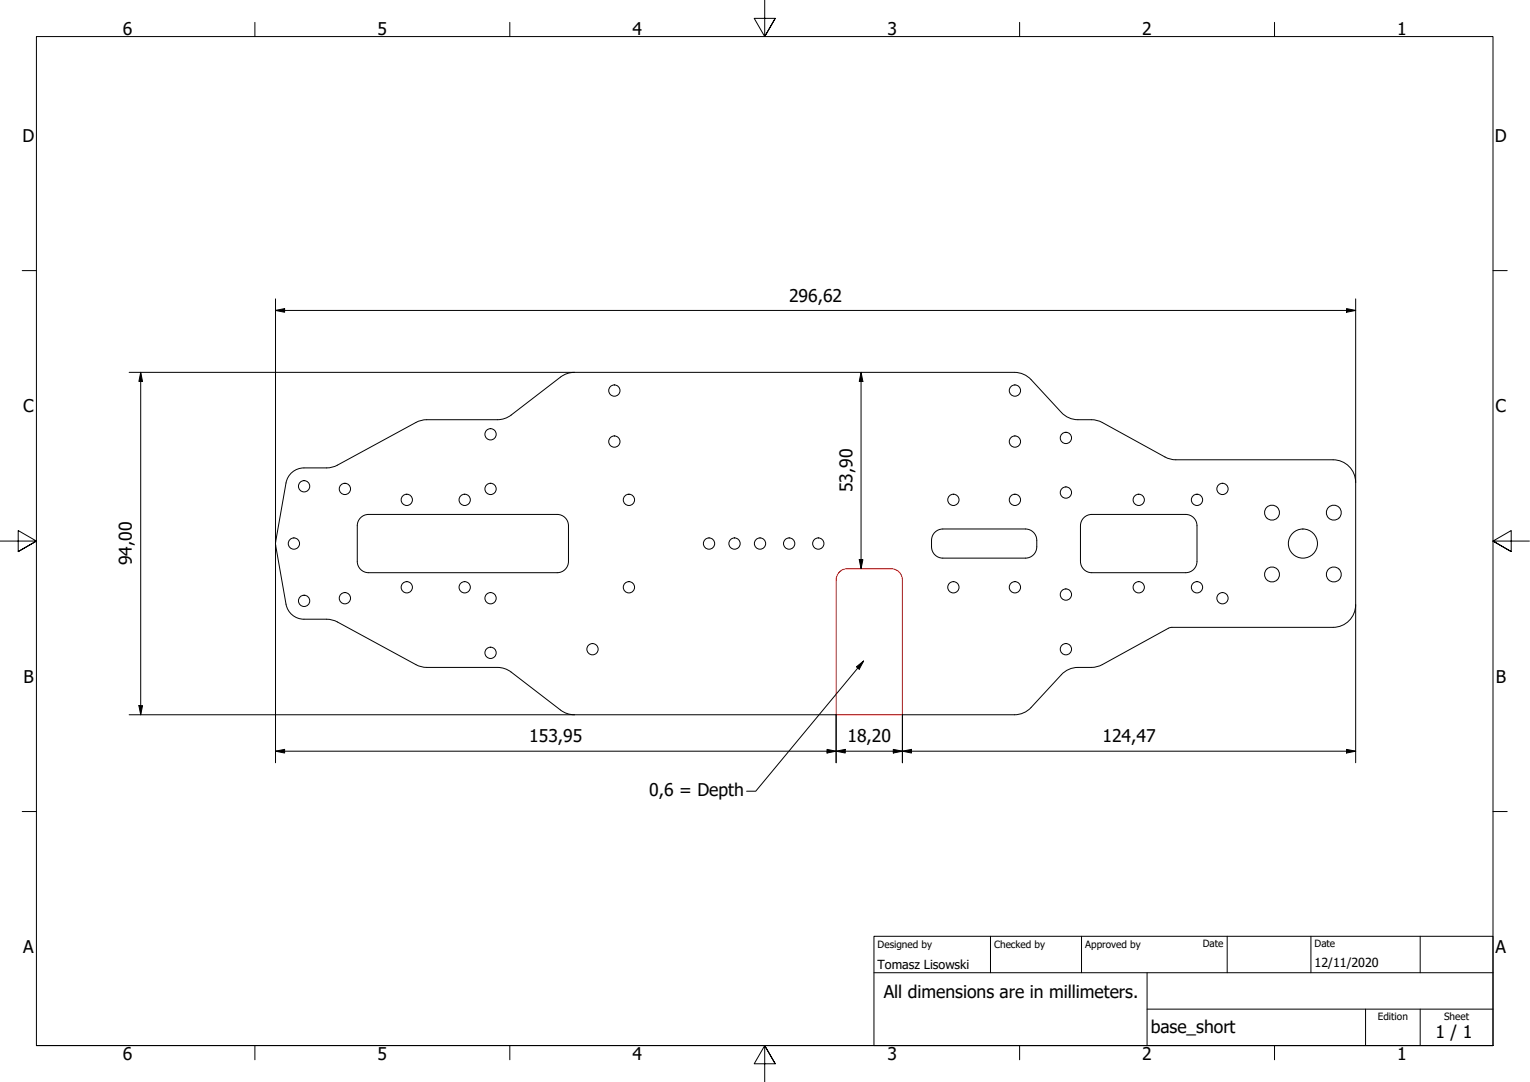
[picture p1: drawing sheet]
<svg xmlns="http://www.w3.org/2000/svg" width="420mm" height="297mm" viewBox="0 0 420 297" stroke-linecap="round" stroke-linejoin="round" font-family="sans-serif">
<!-- layer: Visible (ISO) -->
<path d="M230.3 157.3a3.1 3.1 0 0 1 2.4-1.2h12a3.1 3.1 0 0 1 3.1 3.1v37h-18.2v-37l.1-.7z" fill="none" stroke="#f00" stroke-width=".27"/>
<g fill="none" stroke="#000" stroke-width=".27">
<path d="M98.8 142.4a3.1 3.1 0 0 1 2.4-1.2h51.8a3.1 3.1 0 0 1 3.1 3.1v9.8a3.1 3.1 0 0 1-3.1 3.1h-51.8a3.1 3.1 0 0 1-3.1-3.1v-9.8l.1-.7zM256.5 146.4a3.1 3.1 0 0 1 2.4-1.2h22.7a3.1 3.1 0 0 1 3.1 3.1 4.3 4.3 0 0 1-1.2 4.2l-1.2 .6-.7 .1h-22.7a3.1 3.1 0 0 1-3.1-3.1 4.7 4.7 0 0 1 .7-3.7zM297.4 142.4a3.1 3.1 0 0 1 2.4-1.2h25.8a3.1 3.1 0 0 1 3.1 3.1v9.8a3.1 3.1 0 0 1-3.1 3.1h-25.8a3.1 3.1 0 0 1-3.1-3.1v-9.8l.1-.7zM229.6 196.2l-73-.1-1.7-.5-1-.7-13.5-10.4-1.5-.8-2.3-.5h-19.4l-1.5-.2-1.5-.5-22-12-2-.5h-6.7a5 5 0 0 1-5-4.1l-2.8-16.7 2.8-16.6a5 5 0 0 1 5-4.1l6.7-.1 2-.5 22-11.9 1.5-.6 1.5-.2h19.4l2.3-.4 1.5-.9 14-10.7 1.6-.7 1.7-.3 121.6 .1 2.1 .6 1.2 .8 8.9 9.5 1.7 1.3 2.1 .7h4.9l2 .6 17.7 9.7 1.5 .5 1.5 .2h43.2a6.2 6.2 0 0 1 6.2 6.2v33.6a6.2 6.2 0 0 1-6.2 6.2l-44.8 .1-19.1 10.4-2 .5-4.9 .1-2.1 .6-1.7 1.3-8.9 9.5-1.9 1.1-2.1 .4h-30.8"/>
<circle cx="134.7" cy="119.2" r="1.55"/>
<circle cx="168.7" cy="107.2" r="1.55"/>
<circle cx="278.7" cy="107.2" r="1.55"/>
<circle cx="83.5" cy="133.5" r="1.55"/>
<circle cx="94.7" cy="134.2" r="1.55"/>
<circle cx="111.7" cy="137.2" r="1.55"/>
<circle cx="127.6" cy="137.2" r="1.55"/>
<circle cx="134.7" cy="134.2" r="1.55"/>
<circle cx="168.7" cy="121.2" r="1.55"/>
<circle cx="172.7" cy="137.2" r="1.55"/>
<circle cx="261.8" cy="137.2" r="1.55"/>
<circle cx="278.7" cy="121.2" r="1.55"/>
<circle cx="278.7" cy="137.2" r="1.55"/>
<circle cx="292.7" cy="135.2" r="1.55"/>
<circle cx="292.7" cy="120.2" r="1.55"/>
<circle cx="312.7" cy="137.2" r="1.55"/>
<circle cx="328.7" cy="137.2" r="1.55"/>
<circle cx="335.7" cy="134.2" r="1.55"/>
<circle cx="80.7" cy="149.2" r="1.55"/>
<circle cx="194.7" cy="149.2" r="1.55"/>
<circle cx="201.7" cy="149.2" r="1.55"/>
<circle cx="208.7" cy="149.2" r="1.55"/>
<circle cx="216.7" cy="149.2" r="1.55"/>
<circle cx="224.7" cy="149.2" r="1.55"/>
<circle cx="349.3" cy="140.7" r="2.05"/>
<circle cx="349.3" cy="157.7" r="2.05"/>
<circle cx="357.8" cy="149.2" r="4"/>
<circle cx="366.3" cy="140.7" r="2.05"/>
<circle cx="366.3" cy="157.7" r="2.05"/>
<circle cx="83.5" cy="165" r="1.55"/>
<circle cx="94.7" cy="164.2" r="1.55"/>
<circle cx="111.7" cy="161.2" r="1.55"/>
<circle cx="127.6" cy="161.2" r="1.55"/>
<circle cx="134.7" cy="179.2" r="1.55"/>
<circle cx="134.7" cy="164.2" r="1.55"/>
<circle cx="162.7" cy="178.2" r="1.55"/>
<circle cx="172.7" cy="161.2" r="1.55"/>
<circle cx="261.8" cy="161.2" r="1.55"/>
<circle cx="278.7" cy="161.2" r="1.55"/>
<circle cx="292.7" cy="178.2" r="1.55"/>
<circle cx="292.7" cy="163.2" r="1.55"/>
<circle cx="312.7" cy="161.2" r="1.55"/>
<circle cx="328.7" cy="161.2" r="1.55"/>
<circle cx="335.7" cy="164.2" r="1.55"/>
</g>
<!-- layer: Border (ISO) -->
<g fill="none" stroke="#000" stroke-width=".27">
<path d="M70 6.1v3.9M140 6.1v3.9M210 0v10l-2.9-5h5.8l-2.9 5 2.9-5M280 6.1v3.9M350 6.1v3.9M6.1 74.3h3.9M410 74.3h3.9M0 148.5h10l-5-2.9v5.8l5-2.9-5 2.9M420 148.5h-10l5-2.9v5.8l-5-2.9 5 2.9M6.1 222.8h3.9M410 222.8h3.9M10 287v-277h400v277h-400h400"/>
<path d="M70 287v3.9M140 287v3.9M212.9 292l-2.9-5 2.9 5h-5.8l2.9-5v10M280 287v3.9M350 287v3.9"/>
</g>
<!-- layer: Title (ISO) -->
<path d="M240 257h170v30h-170zM272 257v10M297 257v10M337 257v10M360 257v10M390 257v10M240 267h170M315 277h95M315 267v20M375 277v10M390 277v10" fill="none" stroke="#000" stroke-width=".27"/>
<!-- layer: Dimension (ISO) -->
<g fill="none" stroke="#000" stroke-width=".27">
<path d="M75.7 85.2l2.5-.5v1zM75.7 85.2h296.6M75.7 82v127.4M369.8 84.7l2.5 .5-2.5 .5zM372.3 82v50.4M35.5 102.2h122.2M38.6 102.2l.5 2.5h-1zM38.6 102.2v94M236.5 102.2l.5 2.5h-1zM236.5 102.2v53.9M236 153.6h1l-.5 2.5zM372.3 166v43.4"/>
<path d="M35.5 196.2h122.2M38.1 193.7h1l-.5 2.5zM229.6 196.2v13.2M247.8 196.2v13.2M75.7 206.2l2.5-.5v1zM75.7 206.2h296.6M227.1 205.7l2.5 .5-2.5 .5zM229.6 206.2l2.5-.5v1zM245.3 205.7l2.5 .5-2.5 .5zM247.8 206.2l2.5-.5v1zM369.8 205.7l2.5 .5-2.5 .5z"/>
</g>
<g fill="#000">
<path d="M75.7 85.2l2.5-.5v1z" fill-rule="evenodd"/>
<path d="M369.8 84.7l2.5 .5-2.5 .5z" fill-rule="evenodd"/>
<path d="M38.6 102.2l.5 2.5h-1z" fill-rule="evenodd"/>
<path d="M236.5 102.2l.5 2.5h-1z" fill-rule="evenodd"/>
<path d="M236 153.6h1l-.5 2.5z" fill-rule="evenodd"/>
<path d="M38.1 193.7h1l-.5 2.5z" fill-rule="evenodd"/>
<path d="M75.7 206.2l2.5-.5v1z" fill-rule="evenodd"/>
<path d="M227.1 205.7l2.5 .5-2.5 .5z" fill-rule="evenodd"/>
<path d="M229.6 206.2l2.5-.5v1z" fill-rule="evenodd"/>
<path d="M245.3 205.7l2.5 .5-2.5 .5z" fill-rule="evenodd"/>
<path d="M247.8 206.2l2.5-.5v1z" fill-rule="evenodd"/>
<path d="M369.8 205.7l2.5 .5-2.5 .5z" fill-rule="evenodd"/>
</g>
<!-- layer: Symbol (ISO) -->
<path d="M235.2 183.1l2-1.6-1.2 2.2zM237.2 181.5l-29.7 35.7h-2.5" fill="none" stroke="#000" stroke-width=".27"/>
<path d="M235.2 183.1l2-1.6-1.2 2.2z" fill-rule="evenodd" fill="#000"/>
<g font-size="4.8">
<text x="33.7" y="9.6">6</text>
<text x="103.7" y="9.6">5</text>
<text x="173.7" y="9.6">4</text>
<text x="243.7" y="9.6">3</text>
<text x="313.7" y="9.6">2</text>
<text x="383.7" y="9.6">1</text>
<text x="6.2" y="38.9">D</text>
<text x="410.5" y="38.9">D</text>
<text x="216.7" y="82.8">296,62</text>
<text x="6.4" y="113.2">C</text>
<text x="410.7" y="113.2">C</text>
<text x="234.1" y="135.2" transform="rotate(-90 234.1 135.2)">53,90</text>
<text x="36.2" y="155.2" transform="rotate(-90 36.2 155.2)">94,00</text>
<text x="6.4" y="187.4">B</text>
<text x="410.7" y="187.4">B</text>
<text x="145.3" y="203.8">153,95</text>
<text x="232.7" y="203.8">18,20</text>
<text x="302.8" y="203.8">124,47</text>
<text x="178.3" y="218.6">0,6 = Depth</text>
<text x="6.4" y="261.7">A</text>
<text x="410.7" y="261.7">A</text>
<text x="242.7" y="273.9">All dimensions are in millimeters.</text>
<text x="316" y="283.5">base_short</text>
<text x="394.2" y="285">1 / 1</text>
<text x="33.7" y="290.9">6</text>
<text x="103.7" y="290.9">5</text>
<text x="173.7" y="290.9">4</text>
<text x="243.7" y="290.9">3</text>
<text x="313.7" y="290.9">2</text>
<text x="383.7" y="290.9">1</text>
</g>
<g font-size="3.4">
<text x="241" y="266">Tomasz Lisowski</text>
<text x="361" y="265.5">12/11/2020</text>
</g>
<g font-size="2.7">
<text x="241" y="260.1">Designed by</text>
<text x="273" y="260.1">Checked by</text>
<text x="298" y="260.1">Approved by</text>
<text x="330.3" y="260">Date</text>
<text x="361" y="260">Date</text>
<text x="378.4" y="280.1">Edition</text>
<text x="396.6" y="280.1">Sheet</text>
</g>
</svg>
